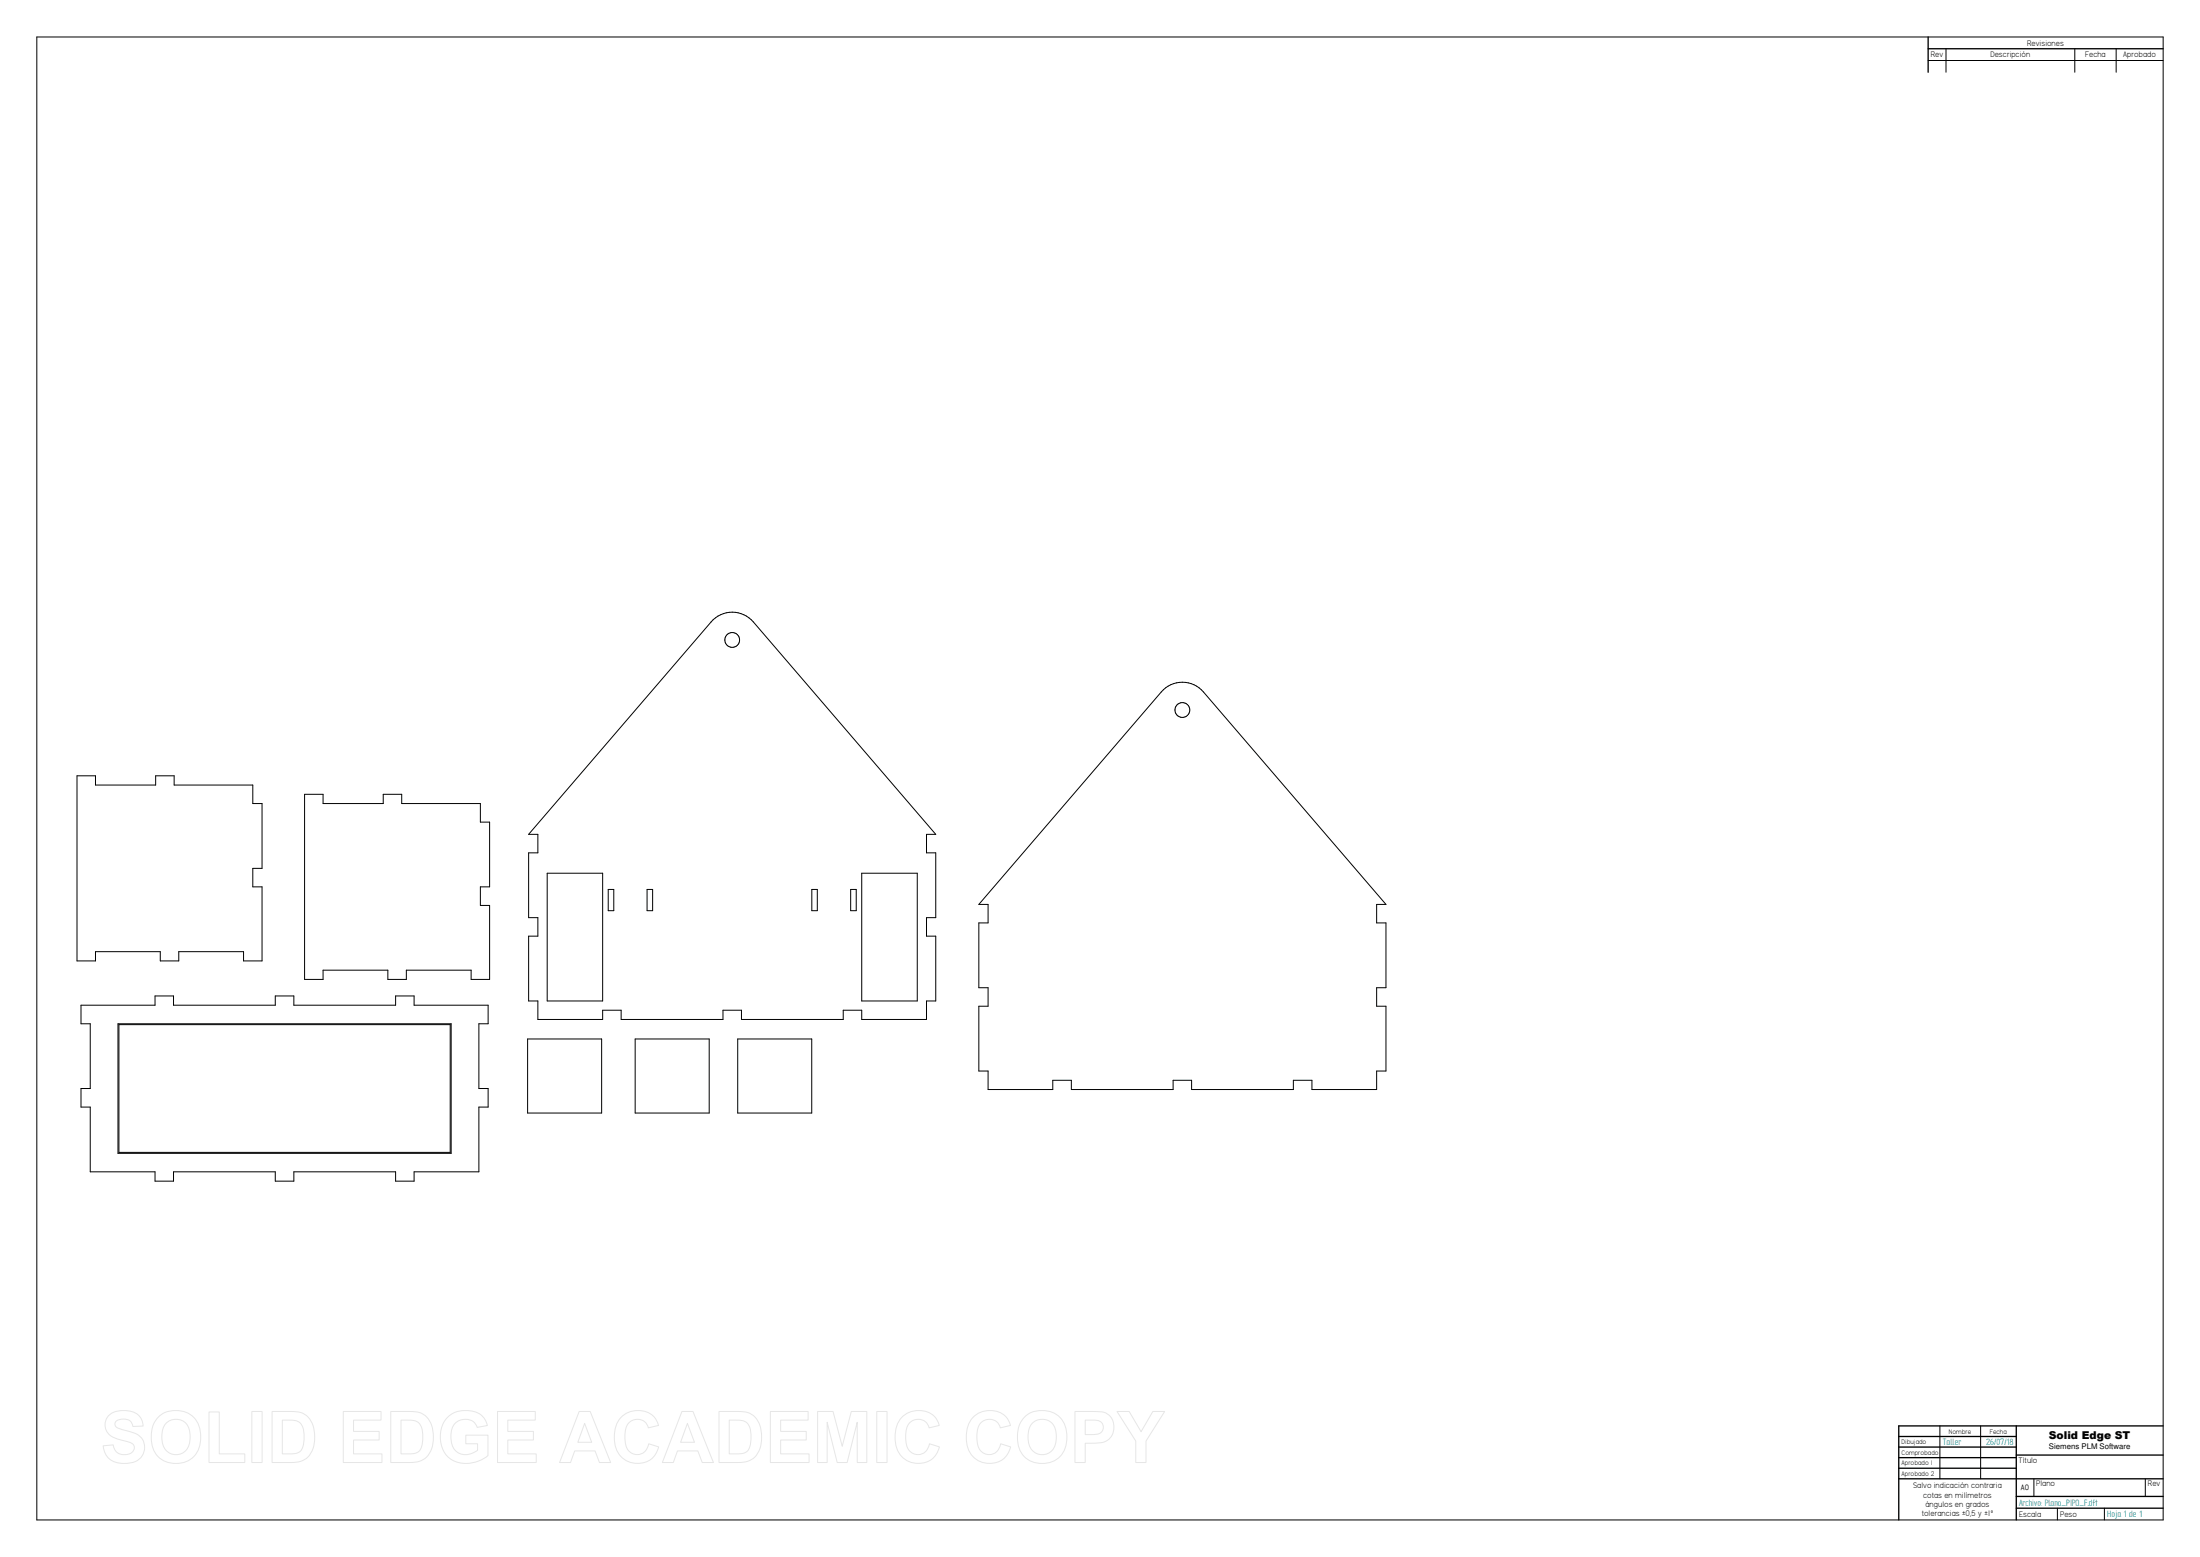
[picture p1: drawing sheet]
<svg xmlns="http://www.w3.org/2000/svg" width="1189mm" height="841mm" viewBox="0 0 1189 841" stroke-linecap="round" stroke-linejoin="round" font-family="sans-serif">
<g fill="none" stroke="#000" stroke-width=".54">
<path d="M20 20h1149v801h-1149zM1042 33h127M1052 26v13M1121 26v13M1144 26v13M385 335a15 15 0 0 1 22 1l99 115h-5v10h5v35h-5v10h5v35h-5v10h-35v-5h-10v5h-55v-5h-10v5h-55v-5h-10v5h-35v-10h-5v-35h5v-10h-5v-35h5v-10h-5zM629 373a15 15 0 0 1 21 1l99 115h-5v10h5v35h-5v10h5v35h-5v10h-35v-5h-10v5h-55v-5h-10v5h-55v-5h-10v5h-35v-10h-5v-35h5v-10h-5v-35h5v-10h-5zM42 419h10v5h32v-5h10v5h43v10h5v35h-5v10h5v40h-10v-5h-35v5h-10v-5h-35v5h-10zM165 429h10v5h32v-5h10v5h43v10h5v35h-5v10h5v40h-10v-5h-35v5h-10v-5h-35v5h-10zM296 472h30v69h-30zM466 472h30v69h-30zM329 480h3v12h-3z"/>
<path d="M350 480h3v12h-3zM439 480h3v12h-3zM460 480h3v12h-3zM44 543h40v-5h10v5h55v-5h10v5h55v-5h10v5h40v10h-5v35h5v10h-5v35h-35v5h-10v-5h-55v5h-10v-5h-55v5h-10v-5h-35v-35h-5v-10h5v-35h-5zM64 553h180v70h-180zM64 553h179v69h-179zM285 561h40v40h-40zM343 561h40v40h-40zM399 561h40v40h-40zM1048 770v29M1070 770v29M1099 799v9"/>
<path d="M1159 799v9M1112 815v6M1137 815v6"/>
<circle cx="396" cy="346" r="4"/>
<circle cx="639" cy="384" r="4"/>
</g>
<path d="M1042 20v19M1042 26h127M1026 776h64M1090 770v51M1169 770h-143v51M1026 782h64M1026 787h64M1026 793h64M1026 799h143M1090 786h79M1090 808h79M1090 815h79" fill="none" stroke="#000" stroke-width=".72"/>
<g fill="none" stroke="#e6e6e6" stroke-width=".54">
<path d="M59 765a13 13 0 0 1 17 1l1 4-5 1a5 5 0 0 0-4-4 5 5 0 0 0-6 2l1 2 2 1a19 19 0 0 1 12 6 9 9 0 0 1-1 9 9 9 0 0 1-9 3 10 10 0 0 1-11-9l5-1a6 6 0 0 0 5 6 6 6 0 0 0 7-4v-1a10 10 0 0 0-9-3 8 8 0 0 1-6-5 8 8 0 0 1 1-8zM86 765a14 14 0 0 1 16-1 14 14 0 0 1 6 16 13 13 0 0 1-16 10 13 13 0 0 1-10-16l1-5zM90 768a8 8 0 0 1 9 0 8 8 0 0 1 4 8 8 8 0 0 1-4 9 8 8 0 0 1-9-2 13 13 0 0 1 0-15zM113 763h5v22h14v5h-19zM136 762h6v28h-6zM147 762h10a12 12 0 0 1 13 13 12 12 0 0 1-13 15h-10zM153 767h2a7 7 0 0 1 9 4 13 13 0 0 1-2 13l-3 1h-6zM186 762h20v5h-15v6h14v5h-14v7h15v5h-20zM211 762h10a12 12 0 0 1 13 13 12 12 0 0 1-12 15h-11zM217 767h2a7 7 0 0 1 9 4 13 13 0 0 1-2 13l-3 1h-6zM242 766a14 14 0 0 1 20 0l1 4-5 1a8 8 0 0 0-9-4 8 8 0 0 0-5 9 8 8 0 0 0 4 9 8 8 0 0 0 10-2v-3h-6v-5h12v11a16 16 0 0 1-24-1 17 17 0 0 1 2-19zM269 762h20v5h-15v6h14v5h-14v7h16v5h-21z"/>
<path d="M313 762h6l11 28h-6l-2-6h-11l-3 6h-6zM316 769l4 10h-8zM335 766a12 12 0 0 1 21 4l-6 1a6 6 0 0 0-7-4 6 6 0 0 0-5 7v2a8 8 0 0 0 6 10l4-2 3-4 5 2a12 12 0 0 1-14 8 12 12 0 0 1-10-14v-3a13 13 0 0 1 3-7zM369 762h5l12 28h-7l-2-6h-11l-2 6h-6zM371 769l4 10h-7zM389 762h10a12 12 0 0 1 13 13 12 12 0 0 1-13 15h-10zM394 767h3a7 7 0 0 1 8 4 13 13 0 0 1-2 13l-3 1h-6zM416 762h21v5h-15v6h14v5h-14v7h15v5h-21zM442 762h8l5 19 5-19h8v28h-5v-22l-5 22h-6l-5-22v22h-5zM474 762h5v28h-5zM487 766a12 12 0 0 1 21 4l-6 1a6 6 0 0 0-7-4 6 6 0 0 0-5 7l-1 2a8 8 0 0 0 7 10l4-2 2-4 6 2a12 12 0 0 1-15 8 12 12 0 0 1-9-14v-3a13 13 0 0 1 3-7zM526 766a12 12 0 0 1 20 4l-5 1a6 6 0 0 0-8-4 6 6 0 0 0-5 7v2a8 8 0 0 0 7 10l3-2 3-4 5 2a12 12 0 0 1-14 8 12 12 0 0 1-10-14v-3a13 13 0 0 1 4-7z"/>
<path d="M554 765a14 14 0 0 1 16-1 14 14 0 0 1 6 16 13 13 0 0 1-16 10 13 13 0 0 1-10-16l1-5zM558 768a8 8 0 0 1 9 0 8 8 0 0 1 4 8 8 8 0 0 1-4 9 8 8 0 0 1-9-2 13 13 0 0 1 0-15zM581 762h10a9 9 0 0 1 11 9 9 9 0 0 1-11 9h-5v10h-5zM586 767h4a4 4 0 0 1 5 1 4 4 0 0 1 1 4l-1 2-2 1h-7zM604 762h6l7 11 6-11h6l-10 16v12h-5v-12z"/>
</g>
<text font-size="5.8" x="1107" y="777">Solid Edge ST</text>
<g font-size="5.6" fill="#008080">
<text x="1050" y="781">Taller</text>
<text x="1073" y="780">26/07/18</text>
<text x="1091" y="813">Archivo: Plano_PIPO_F.dft</text>
<text x="1139" y="820">Hoja 1 de 1</text>
</g>
<g font-size="4.9">
<text x="1096" y="25">Revisiones</text>
<text x="1043" y="31">Rev</text>
<text x="1076" y="31">Descripción</text>
<text x="1127" y="31">Fecha</text>
<text x="1147" y="31">Aprobado</text>
<text x="1091" y="790">Título</text>
<text x="1034" y="804">Salvo indicación contraria</text>
<text x="1100" y="803">Plano</text>
<text x="1161" y="803">Rev</text>
<text x="1039" y="809">cotas en milímetros</text>
<text x="1041" y="814">ángulos en grados</text>
<text x="1039" y="819">tolerancias ±0,5 y ±1º</text>
<text x="1091" y="819">Escala</text>
<text x="1113" y="819">Peso</text>
</g>
<text font-size="4.7" x="1092" y="805">A0</text>
<text font-size="4.2" x="1107" y="783">Siemens PLM Software</text>
<g font-size="4.1">
<text x="1053" y="774">Nombre</text>
<text x="1075" y="774">Fecha</text>
<text x="1028" y="780">Dibujado</text>
<text x="1028" y="786">Comprobado</text>
<text x="1028" y="791">Aprobado 1</text>
<text x="1028" y="797">Aprobado 2</text>
</g>
</svg>
